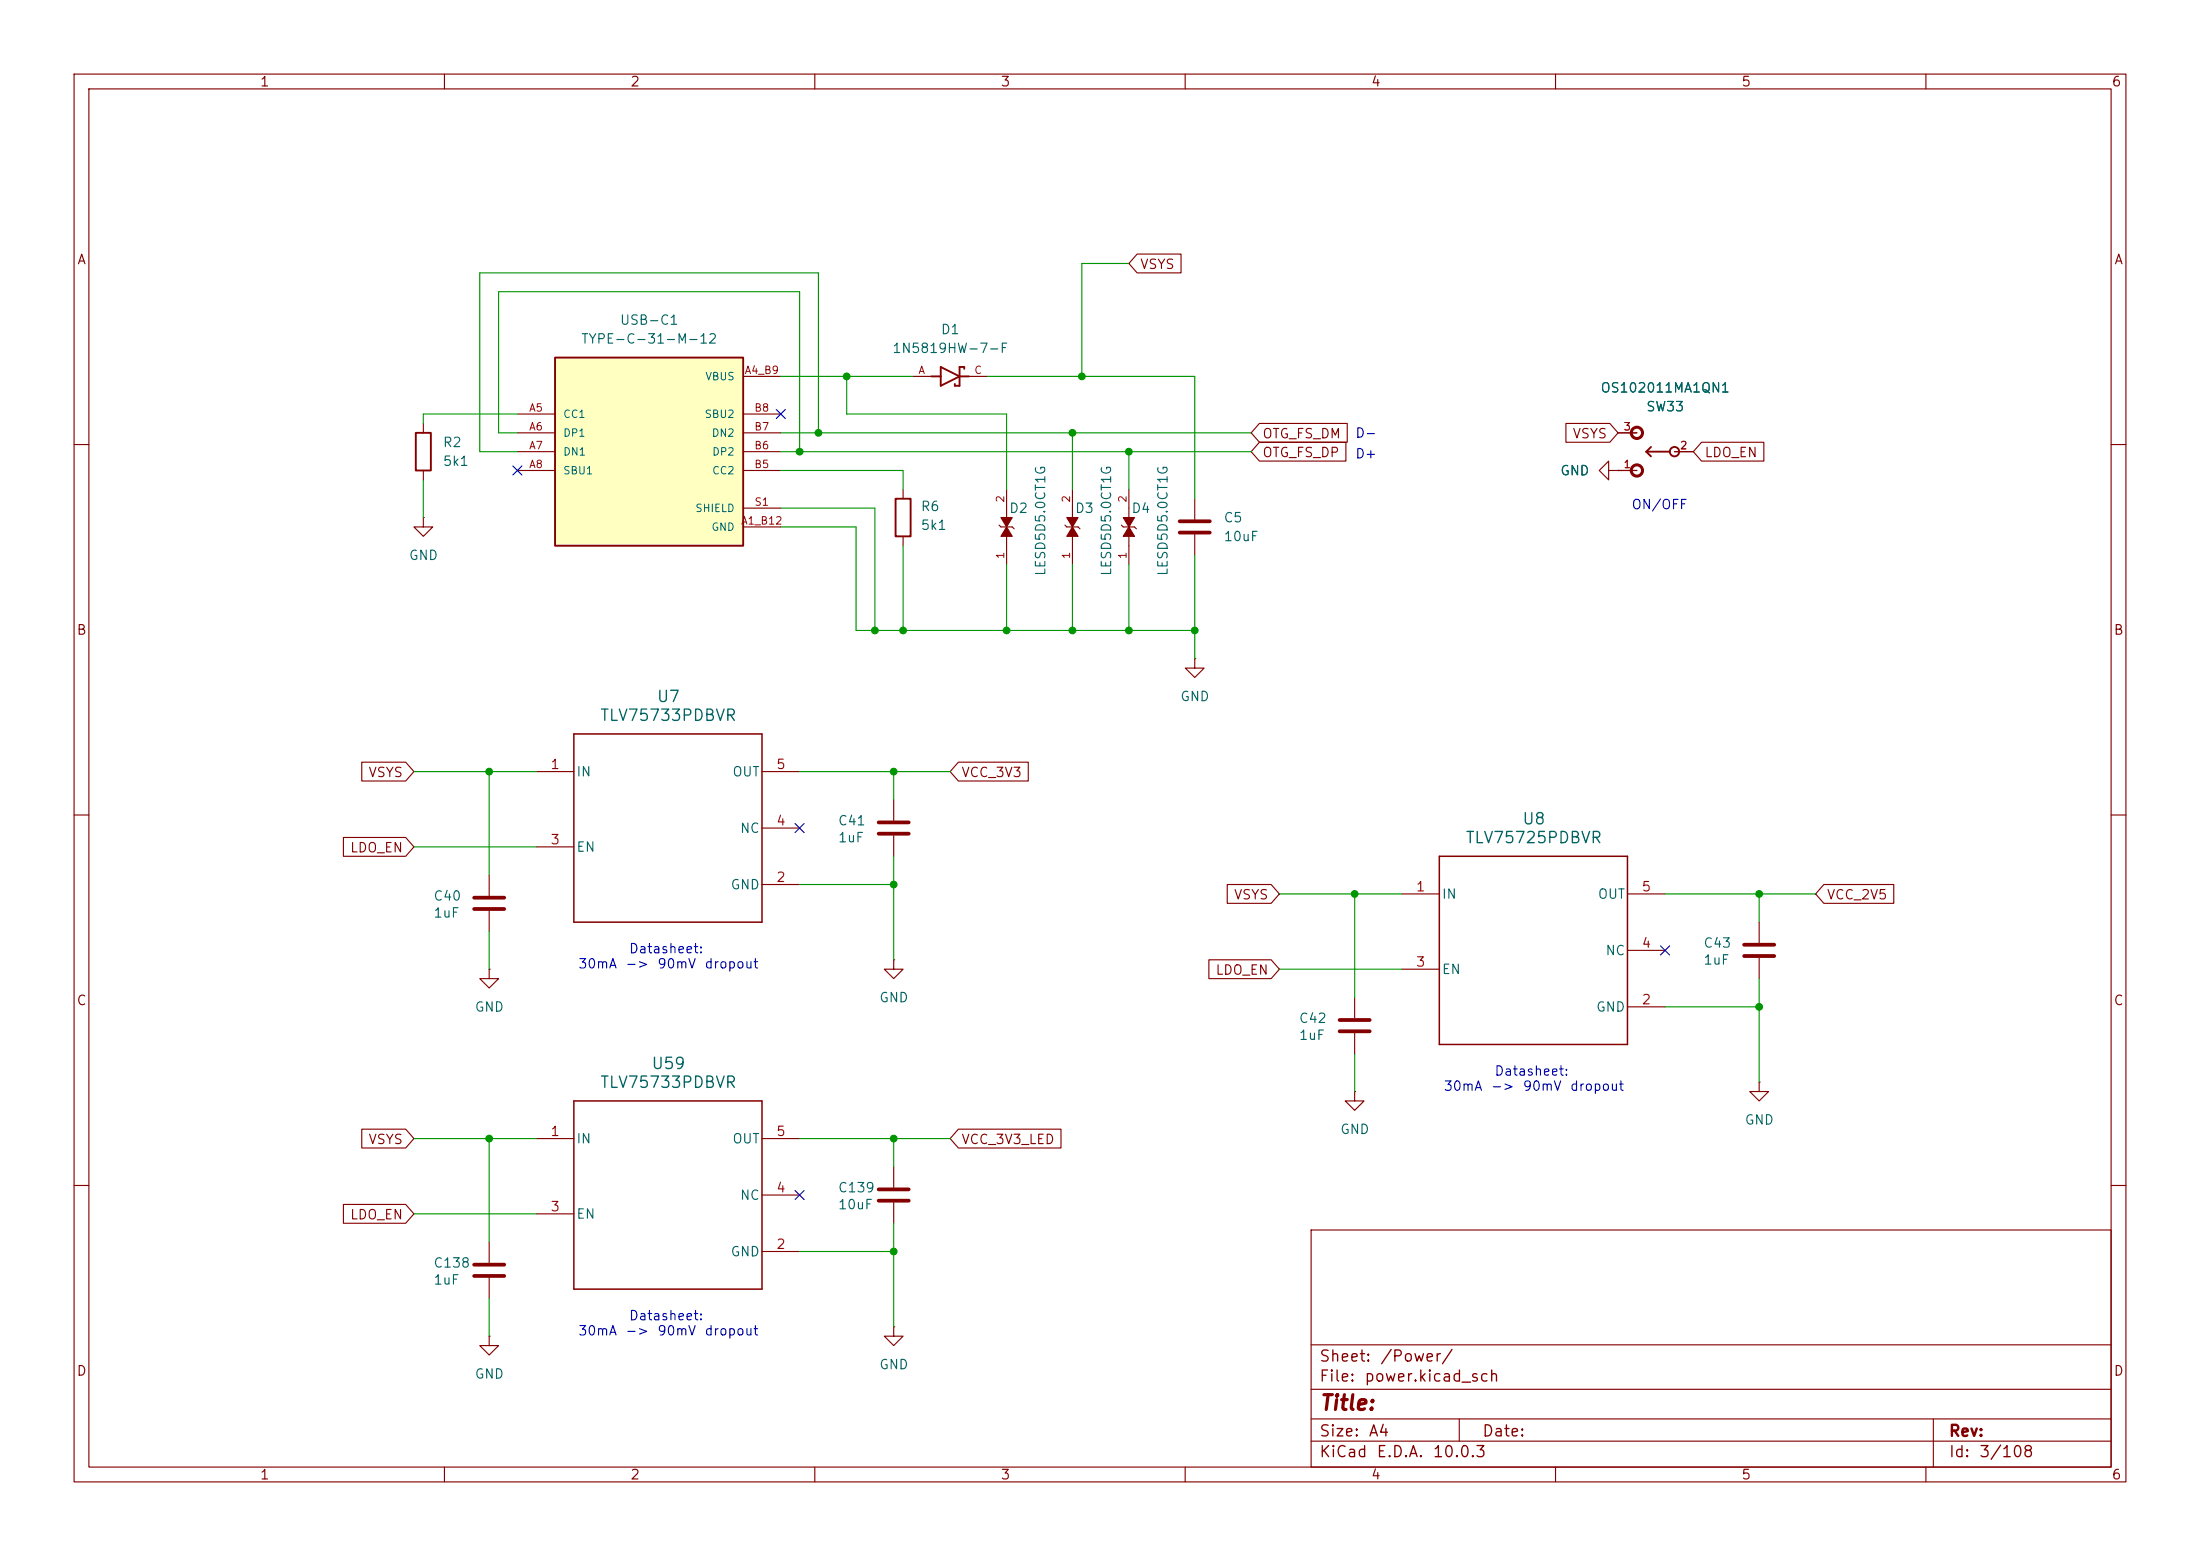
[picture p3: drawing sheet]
<svg xmlns="http://www.w3.org/2000/svg" width="297mm" height="210mm" viewBox="0 0 297 210" stroke-linecap="round" stroke-linejoin="round" font-family="sans-serif">
<g fill="none" stroke="#840000" stroke-width=".15">
<path d="M10 10h277v190h-277zM12 12h273v186h-273zM60 10v2M110 10v2M160 10v2M210 10v2M260 10v2M57.1 57.2v1.2M218.4 58.4h2.6M10 60h2M57.1 63.5v1.3M218.4 63.5h2.6"/>
<path d="M226.1 61h2.5M285 60h2M10 110h2M120.6 108v2.7M120.6 112.8v2.8M285 110h2M120.6 129.5v1.3h1.3l-1.3 1.3-1.2-1.3h1.2M120.6 129.5h.1M10 160h2M177 166h108v32h-108zM285 160h2M60 198v2"/>
<path d="M110 198v2M160 198v2M177 194.5h108M177 191.5h108M177 187.5h108M177 181.5h108M197 191.5v3M210 198v2M260 198v2M261 191.5v6.5"/>
</g>
<path d="M118.6 111h4.1M118.6 112.5h4.1" fill="none" stroke="#840000" stroke-width=".51"/>
<g fill="none" stroke="#840000" stroke-width=".41">
<circle cx="221" cy="58.4" r=".76"/>
<circle cx="221" cy="63.5" r=".76"/>
</g>
<g fill="none" stroke="#840000" stroke-width=".25">
<path d="M56.1 58.4h2.1v5.1h-2.1zM222.2 61l.7 .6M222.2 61h3.2M222.9 60.3l-.7 .7"/>
<circle cx="226.1" cy="61" r=".63"/>
</g>
<path d="M74.9 48.3h25.4v25.4h-25.4z" fill="#ffffc2"/>
<path d="M74.9 48.3h25.4v25.4h-25.4zM125.7 50.8h1.3M127 49.5l2.5 1.3-2.5 1.3zM129.5 50.8h1.3M130.2 49.8v-.3h-.7v2.6h-.6v-.3M120.9 67.3h2v5.1h-2z" fill="none" stroke="#840000" stroke-width=".25"/>
<g fill="none" stroke="#840000" stroke-width=".15">
<path d="M153.5 34.3h5.9v2.5h-5.9l-1.1-1.2zM69.8 55.9h5.1M69.8 58.4h5.1M100.3 50.8h5.1M100.3 55.9h5.1M100.3 58.4h5.1M123.2 50.8h2.5M130.8 50.8h2.5M170 57.1h11.9v2.6h-11.9l-1.1-1.3zM170 59.7h11.7v2.5h-11.7l-1.1-1.2zM211.4 57.1h5.9l1.1 1.3-1.1 1.3h-5.9zM218.4 58.4h2.6"/>
<path d="M229.7 59.7h8.4v2.5h-8.4l-1.1-1.2zM57.1 69.9v1.2h1.3l-1.3 1.3-1.2-1.3h1.2M57.1 69.9h.1M69.8 61h5.1M69.8 63.5h5.1M100.3 71.1h5.1M100.3 61h5.1M100.3 63.5h5.1M100.3 68.6h5.1M121.9 66v1.3M121.9 72.4v1.3M134.9 70.9l.2 .2h1.6l.2 .3"/>
<path d="M135.9 66v3.9M135.9 72.4v3.8M143.8 70.9l.2 .2h1.5l.3 .3M144.8 66v3.9M144.8 72.4v3.8M151.4 70.9l.2 .2h1.6l.2 .3M152.4 66v3.9M152.4 72.4v3.8M161.3 67.3v2.8M161.3 72.1v2.8M217.2 63.5v-1.3l-1.3 1.3 1.3 1.3v-1.3h1.2M218.4 63.5h.1"/>
<path d="M218.4 63.5h2.6M226.1 61h2.5M161.3 88.9v1.3h1.3l-1.3 1.2-1.3-1.2h1.3M161.3 88.9h.1M46.4 113h8.4l1.1 1.3-1.1 1.3h-8.4zM48.8 102.9h6l1.1 1.2-1.1 1.3h-6zM66 118.1v2.8M72.4 104.1h5.1M72.4 114.3h5.1M102.9 104.1h5M102.9 119.4h5M102.9 111.8h5"/>
<path d="M129.4 102.9h9.4v2.5h-9.4l-1.1-1.3zM165.7 119.4h5.9l1.1 1.3-1.1 1.2h-5.9zM246.2 119.4h9.5v2.5h-9.5l-1.1-1.2zM66 130.8v1.3h1.3l-1.3 1.3-1.2-1.3h1.2M66 130.8h.1M66 122.9v2.8M163.2 129.5h8.4l1.1 1.3-1.1 1.3h-8.4zM182.9 134.6v2.8M182.9 139.4v2.8M189.2 120.7h5.1M189.2 130.8h5.1M219.7 120.7h5.1"/>
<path d="M219.7 135.9h5.1M219.7 128.3h5.1M237.5 124.5v2.8M237.5 129.3v2.8M48.8 152.4h6l1.1 1.3-1.1 1.2h-6zM72.4 153.7h5.1M102.9 153.7h5M120.6 157.5v2.8M129.4 152.4h13.8v2.5h-13.8l-1.1-1.2zM182.9 147.3v1.3h1.2l-1.2 1.3-1.3-1.3h1.3M182.9 147.3h.1M237.5 146.1v1.2h1.3l-1.3 1.3-1.3-1.3h1.3"/>
<path d="M237.5 146.1h.1M46.4 162.6h8.4l1.1 1.2-1.1 1.3h-8.4zM66 167.6v2.8M66 172.5v2.8M72.4 163.8h5.1M102.9 168.9h5M102.9 161.3h5M120.6 179.1v1.2h1.3l-1.3 1.3-1.2-1.3h1.2M120.6 179.1h.1M120.6 162.3v2.8M66 180.3v1.3h1.3l-1.3 1.3-1.2-1.3h1.2M66 180.3h.1"/>
</g>
<g fill="#840000" stroke="#840000" stroke-width=".15">
<path d="M152.4 71.1l.8 1.3h-1.6z"/>
<path d="M151.6 69.9h1.6l-.8 1.2z"/>
<path d="M144.8 71.1l.7 1.3h-1.5z"/>
<path d="M144 69.9h1.5l-.7 1.2z"/>
<path d="M135.9 71.1l.8 1.3h-1.6z"/>
<path d="M135.1 69.9h1.6l-.8 1.2z"/>
</g>
<path d="M159.3 70.4h4M159.3 71.9h4M64 121.2h4.1M64 122.7h4.1M180.8 137.7h4.1M180.8 139.2h4.1M235.5 127.5h4M235.5 129h4M64 170.7h4.1M64 172.2h4.1M118.6 160.5h4.1M118.6 162.1h4.1" fill="none" stroke="#840000" stroke-width=".51"/>
<path d="M77.5 99.1h25.4v25.4h-25.4zM194.3 115.6h25.4v25.4h-25.4zM77.5 148.6h25.4v25.4h-25.4z" fill="none" stroke="#840000" stroke-width=".2"/>
<g fill="none" stroke="#009600" stroke-width=".15">
<path d="M152.4 35.6h-6.4v15.2M69.8 55.9h-12.7v1.3M69.8 58.4h-2.5v-19h40.6v21.6M105.4 58.4h63.5M105.4 50.8h17.8M110.5 58.4v-21.6h-45.7v24.2h5M114.3 50.8v5.1h21.6v10.1M133.3 50.8h28v16.5M144.8 58.4v7.6M57.1 64.8v5.1M105.4 61h63.5M105.4 71.1h10.2v14h45.7"/>
<path d="M105.4 63.5h16.5v2.5M105.4 68.6h12.7v16.5M121.9 73.7v11.4M135.9 76.2v8.9M144.8 76.2v8.9M152.4 61v5M152.4 76.2v8.9M161.3 74.9v14M55.9 104.1h16.5M55.9 114.3h16.5M66 104.1v14M107.9 119.4h12.7"/>
<path d="M107.9 104.1h20.4M120.6 104.1v3.9M120.6 115.6v13.9M66 125.7v5.1M172.7 130.8h16.5M172.7 120.7h16.5M182.9 120.7v13.9M224.8 120.7h20.3M224.8 135.9h12.7M237.5 120.7v3.8M237.5 132.1v14M55.9 153.7h16.5"/>
<path d="M66 153.7v13.9M107.9 153.7h20.4M120.6 153.7v3.8M182.9 142.2v5.1M55.9 163.8h16.5M66 175.3v5M107.9 168.9h12.7M120.6 165.1v14"/>
</g>
<path d="M104.8 55.3l1.2 1.2M106 55.3l-1.2 1.2M69.2 62.9l1.3 1.2M70.5 62.9l-1.3 1.2M107.3 111.2l1.3 1.2M108.6 111.2l-1.3 1.2M224.2 127.7l1.2 1.2M225.4 127.7l-1.2 1.2M107.3 160.7l1.3 1.2M108.6 160.7l-1.3 1.2" fill="none" stroke="#000084" stroke-width=".15"/>
<g fill="#009600" stroke="#009600" stroke-width=".14">
<circle cx="161.3" cy="85.1" r=".46"/>
<circle cx="237.5" cy="135.9" r=".46"/>
<circle cx="237.5" cy="120.7" r=".46"/>
<circle cx="182.9" cy="120.7" r=".46"/>
<circle cx="120.6" cy="168.9" r=".46"/>
<circle cx="120.6" cy="119.4" r=".46"/>
<circle cx="120.6" cy="153.7" r=".46"/>
<circle cx="66" cy="153.7" r=".46"/>
<circle cx="66" cy="104.1" r=".46"/>
<circle cx="120.6" cy="104.1" r=".46"/>
<circle cx="121.9" cy="85.1" r=".46"/>
<circle cx="118.1" cy="85.1" r=".46"/>
<circle cx="144.8" cy="85.1" r=".46"/>
<circle cx="135.9" cy="85.1" r=".46"/>
<circle cx="152.4" cy="85.1" r=".46"/>
<circle cx="152.4" cy="61" r=".46"/>
<circle cx="146" cy="50.8" r=".46"/>
<circle cx="144.8" cy="58.4" r=".46"/>
<circle cx="107.9" cy="61" r=".46"/>
<circle cx="114.3" cy="50.8" r=".46"/>
<circle cx="110.5" cy="58.4" r=".46"/>
</g>
<text font-size="2" fill="#840000" x="178" y="190.8">Title:</text>
<g font-size="1.5" fill="#006464">
<text x="88.6" y="95.1">U7</text>
<text x="80.9" y="97.7">TLV75733PDBVR</text>
<text x="205.4" y="111.7">U8</text>
<text x="197.8" y="114.2">TLV75725PDBVR</text>
<text x="80.9" y="147.2">TLV75733PDBVR</text>
<text x="87.8" y="144.7">U59</text>
</g>
<g font-size="1.5" fill="#840000">
<text x="178" y="184.2">Sheet:</text>
<text x="186.2" y="184.2">/Power/</text>
<text x="178" y="186.9">File:</text>
<text x="184.1" y="186.9">power.kicad_sch</text>
<text x="178" y="197.1">KiCad</text>
<text x="178" y="194.3">Size:</text>
<text x="184.7" y="194.3">A4</text>
<text x="185.7" y="197.1">E.D.A.</text>
<text x="193.3" y="197.1">10.0.3</text>
<text x="200" y="194.3">Date:</text>
<text x="263" y="194.3">Rev:</text>
<text x="263" y="197.1">Id:</text>
<text x="267.1" y="197.1">3/108</text>
</g>
<g font-size="1.3" fill="#840000">
<text x="35" y="12">1</text>
<text x="85" y="12">2</text>
<text x="135" y="12">3</text>
<text x="185" y="12">4</text>
<text x="235" y="12">5</text>
<text x="285" y="12">6</text>
<text x="10.3" y="36">A</text>
<text x="285.3" y="36">A</text>
<text x="153.8" y="36.6">VSYS</text>
<text x="170.3" y="59.5">OTG_FS_DM</text>
<text x="212.2" y="59.5">VSYS</text>
<text x="170.3" y="62">OTG_FS_DP</text>
<text x="230" y="62">LDO_EN</text>
<text x="10.3" y="86">B</text>
<text x="285.3" y="86">B</text>
<text x="49.7" y="105.2">VSYS</text>
<text x="129.7" y="105.2">VCC_3V3</text>
<text x="47.2" y="115.4">LDO_EN</text>
<text x="166.5" y="121.7">VSYS</text>
<text x="246.5" y="121.7">VCC_2V5</text>
<text x="164" y="131.9">LDO_EN</text>
<text x="10.3" y="136">C</text>
<text x="285.3" y="136">C</text>
<text x="49.7" y="154.7">VSYS</text>
<text x="129.7" y="154.7">VCC_3V3_LED</text>
<text x="47.2" y="164.9">LDO_EN</text>
<text x="10.3" y="186">D</text>
<text x="285.3" y="186">D</text>
<text x="35" y="200">1</text>
<text x="85" y="200">2</text>
<text x="135" y="200">3</text>
<text x="185" y="200">4</text>
<text x="235" y="200">5</text>
<text x="285" y="200">6</text>
</g>
<g font-size="1.3" fill="#006464">
<text x="78.4" y="46.7">TYPE-C-31-M-12</text>
<text x="83.6" y="44.2">USB-C1</text>
<text x="120.4" y="48">1N5819HW-7-F</text>
<text x="126.9" y="45.4">D1</text>
<text x="216" y="53.3">OS102011MA1QN1</text>
<text x="222.1" y="55.8">SW33</text>
<text x="59.7" y="60.7">R2</text>
<text x="59.7" y="63.2">5k1</text>
<text x="210.5" y="64.5">GND</text>
<text x="124.2" y="69.3">R6</text>
<text x="124.2" y="71.8">5k1</text>
<text x="136.2" y="69.6">D2</text>
<text x="145" y="69.6">D3</text>
<text x="152.7" y="69.6">D4</text>
<text x="165.1" y="70.8">C5</text>
<text x="55.1" y="75.9">GND</text>
<text x="141.4" y="77.8" transform="rotate(-90 141.4 77.8)">LESD5D5.0CT1G</text>
<text x="150.3" y="77.8" transform="rotate(-90 150.3 77.8)">LESD5D5.0CT1G</text>
<text x="157.9" y="77.8" transform="rotate(-90 157.9 77.8)">LESD5D5.0CT1G</text>
<text x="165.1" y="73.4">10uF</text>
<text x="159.3" y="95">GND</text>
<text x="77.7" y="105.1">IN</text>
<text x="98.8" y="105.1">OUT</text>
<text x="99.8" y="112.7">NC</text>
<text x="113" y="111.7">C41</text>
<text x="77.7" y="115.3">EN</text>
<text x="113" y="114">1uF</text>
<text x="58.4" y="124.2">1uF</text>
<text x="58.4" y="121.9">C40</text>
<text x="98.5" y="120.4">GND</text>
<text x="194.6" y="121.6">IN</text>
<text x="215.6" y="121.6">OUT</text>
<text x="194.6" y="131.8">EN</text>
<text x="216.7" y="129.2">NC</text>
<text x="229.9" y="130.5">1uF</text>
<text x="229.9" y="128.2">C43</text>
<text x="64" y="136.9">GND</text>
<text x="118.6" y="135.6">GND</text>
<text x="215.4" y="136.9">GND</text>
<text x="175.3" y="140.7">1uF</text>
<text x="175.3" y="138.4">C42</text>
<text x="77.7" y="154.6">IN</text>
<text x="98.8" y="154.6">OUT</text>
<text x="180.8" y="153.4">GND</text>
<text x="235.5" y="152.1">GND</text>
<text x="113" y="161.2">C139</text>
<text x="77.7" y="164.8">EN</text>
<text x="99.8" y="162.3">NC</text>
<text x="113" y="163.5">10uF</text>
<text x="58.4" y="171.4">C138</text>
<text x="58.4" y="173.7">1uF</text>
<text x="98.5" y="169.9">GND</text>
<text x="118.6" y="185.1">GND</text>
<text x="64" y="186.4">GND</text>
</g>
<g font-size="1.3" fill="#0000c2">
<text x="182.9" y="59.4">D-</text>
<text x="182.9" y="62.2">D+</text>
<text x="220.2" y="69">ON/OFF</text>
<text x="78" y="131">30mA</text>
<text x="84.3" y="131">-&gt;</text>
<text x="84.8" y="129">Datasheet:</text>
<text x="88.6" y="131">90mV</text>
<text x="95" y="131">dropout</text>
<text x="194.8" y="147.5">30mA</text>
<text x="201.2" y="147.5">-&gt;</text>
<text x="201.7" y="145.5">Datasheet:</text>
<text x="205.5" y="147.5">90mV</text>
<text x="211.9" y="147.5">dropout</text>
<text x="84.8" y="178.5">Datasheet:</text>
<text x="78" y="180.6">30mA</text>
<text x="84.3" y="180.6">-&gt;</text>
<text x="88.6" y="180.6">90mV</text>
<text x="95" y="180.6">dropout</text>
</g>
<g font-size="1.3" fill="#a90000">
<text x="74.2" y="104.1">1</text>
<text x="104.7" y="104.1">5</text>
<text x="104.7" y="111.7">4</text>
<text x="74.2" y="114.3">3</text>
<text x="104.7" y="119.4">2</text>
<text x="191.1" y="120.6">1</text>
<text x="221.5" y="120.6">5</text>
<text x="191.1" y="130.8">3</text>
<text x="221.5" y="128.2">4</text>
<text x="221.5" y="135.9">2</text>
<text x="74.2" y="153.6">1</text>
<text x="104.7" y="153.6">5</text>
<text x="104.7" y="161.3">4</text>
<text x="74.2" y="163.8">3</text>
<text x="104.7" y="168.9">2</text>
</g>
<g font-size="1" fill="#006464">
<text x="95.1" y="51.6">VBUS</text>
<text x="75.9" y="56.7">CC1</text>
<text x="75.9" y="59.2">DP1</text>
<text x="95" y="56.7">SBU2</text>
<text x="96" y="59.2">DN2</text>
<text x="75.9" y="61.7">DN1</text>
<text x="75.9" y="64.3">SBU1</text>
<text x="96.1" y="64.3">CC2</text>
<text x="96.1" y="61.7">DP2</text>
<text x="93.8" y="69.4">SHIELD</text>
<text x="96" y="71.9">GND</text>
</g>
<g font-size="1" fill="#a90000">
<text x="100.4" y="50.7">A4_B9</text>
<text x="123.9" y="50.7">A</text>
<text x="131.4" y="50.7">C</text>
<text x="71.3" y="55.8">A5</text>
<text x="71.3" y="58.3">A6</text>
<text x="101.8" y="58.3">B7</text>
<text x="101.8" y="55.8">B8</text>
<text x="219.1" y="58.3">3</text>
<text x="71.3" y="60.9">A7</text>
<text x="71.3" y="63.4">A8</text>
<text x="101.8" y="63.4">B5</text>
<text x="101.8" y="60.9">B6</text>
<text x="219.1" y="63.4">1</text>
<text x="226.7" y="60.9">2</text>
<text x="100" y="71">A1_B12</text>
<text x="101.8" y="68.5">S1</text>
<text x="135.8" y="67.9" transform="rotate(-90 135.8 67.9)">2</text>
<text x="144.7" y="67.9" transform="rotate(-90 144.7 67.9)">2</text>
<text x="152.3" y="67.9" transform="rotate(-90 152.3 67.9)">2</text>
<text x="135.8" y="75.5" transform="rotate(-90 135.8 75.5)">1</text>
<text x="144.7" y="75.5" transform="rotate(-90 144.7 75.5)">1</text>
<text x="152.3" y="75.5" transform="rotate(-90 152.3 75.5)">1</text>
</g>
</svg>
